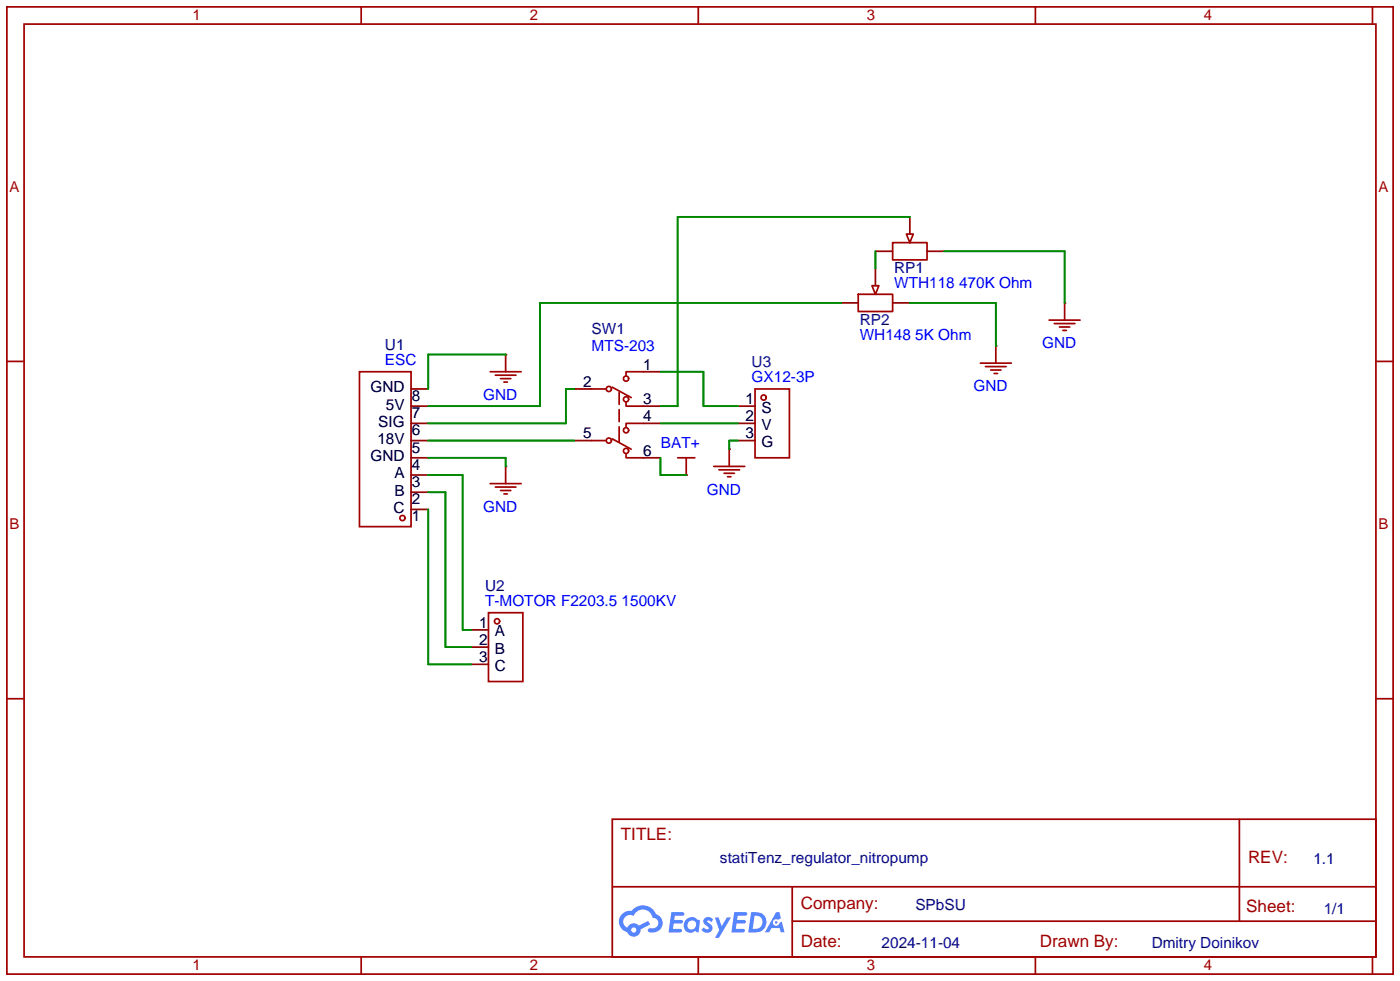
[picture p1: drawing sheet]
<svg xmlns="http://www.w3.org/2000/svg" width="207mm" height="145mm" viewBox="0 0 207 145" stroke-linecap="round" stroke-linejoin="round" font-family="sans-serif">
<g fill="none" stroke="#a10000" stroke-width=".25">
<path d="M1 1h204.7v142.8h-204.7zM3.6 3.6h199.6v137.6h-199.6zM53.3 1v2.6M103.1 1v2.6M152.9 1v2.6M202.7 1v2.6M1 53.3h2.6M203.2 53.3h2.5M1 103.1h2.6M203.2 103.1h2.5M90.4 120.9h112.8v20.3h-112.8zM90.4 130.9h112.7"/>
<path d="M117 136h86.1M117 130.9v10.1M183 120.9v15.1M53.3 141.2v2.6M103.1 141.2v2.6M152.9 141.2v2.6M202.7 141.2v2.6"/>
</g>
<g fill="#5487ff">
<path d="M104.1 135.5l.5-.2 .4 .1 .3 .3-.3 .4a.33 .33 0 0 0-.2-.3 .33 .33 0 0 0-.4 .2 1.75 1.75 0 0 1 .8 1 .89 .89 0 0 1-.7 .7 .89 .89 0 0 1-.9-.5l.3-.3 .5 .3 .3-.2-.1-.1a1.03 1.03 0 0 1-.6-1.3z"/>
<path d="M105.6 135.4h.5l.5 1.3 .8-1.3h.6l-1.8 3h-.6l.6-1.1z"/>
<path d="M99.2 134.6h.8a1.1 1.1 0 0 1 1 .1 .26 .26 0 0 1-.2 .4h-1.1l-.1 .7h1l.3 .2a.33 .33 0 0 1-.5 .3h-.9l-.1 .8h.9a.3 .3 0 0 1 .3 0 .3 .3 0 0 1 .1 .4l-.2 .1h-1.8z"/>
<path d="M108.4 134.6h.9a1.11 1.11 0 0 1 1 .2 .26 .26 0 0 1-.2 .3h-1.2v.7h1l.3 .2a.33 .33 0 0 1-.5 .3h-.9l-.1 .8h.9a.3 .3 0 0 1 .3 0 .3 .3 0 0 1 .1 .4l-.3 .1h-1.7z"/>
<path d="M114.6 134.6h.5l.2 .9-.4 .2a.5 .5 0 0 0-.7 .2 .5 .5 0 0 0 .3 .7 .5 .5 0 0 0 .6-.4l.4-.2 .4 1.6h-.6l-.2-.6h-1.2l-.3 .6h-.6z"/>
<path d="M110.9 134.6l-.4 3a3.1 3.1 0 0 0 2.1-.3 1.5 1.5 0 0 0 .5-1.8 1.5 1.5 0 0 0-1.7-.9zM111.4 135.1a1 1 0 0 1 1.2 1.1 1 1 0 0 1-1.2 .9h-.2z"/>
<path d="M101.4 135.6a1.07 1.07 0 0 0-.3 1.6 1.07 1.07 0 0 0 1.5 .2l.6 .2 .2-1.6-.1-.2-.3-.1a1.02 1.02 0 0 0-1.6-.1zM101.7 136.1a.65 .65 0 0 1 1.1 0 .65 .65 0 0 1-.4 1 .63 .63 0 0 1-.8-.2 .63 .63 0 0 1 .1-.8z"/>
<path d="M91.9 134.9a1.58 1.58 0 0 0 .7 2.7 1.01 1.01 0 0 0 1.2 .6 1.01 1.01 0 0 0 .8-1l1.4-.8-.3-.5-1.3 .7a1.03 1.03 0 0 0-1.8 .3 1 1 0 0 1-.4-1.4 1 1 0 0 1 1.4-.3 1.46 1.46 0 0 1 1.5-1 1.46 1.46 0 0 1 1.3 1.3 .77 .77 0 0 1 .8 .7 .77 .77 0 0 1-.7 .8h-.4a.31 .31 0 0 0-.4 .3 .31 .31 0 0 0 .3 .3 1.43 1.43 0 0 0 1.8-.9 1.43 1.43 0 0 0-.9-1.8 2.09 2.09 0 0 0-3.6-.5h-.3a1.66 1.66 0 0 0-1.1 .5zM93.2 137.3a.4 .4 0 0 1 .8 0 .4 .4 0 0 1-.8 0z"/>
<circle cx="114.6" cy="136.1" r=".19"/>
</g>
<g fill="none" stroke="#a10000" stroke-width=".25">
<path d="M131.8 35.8h5.1v2.6h-5.1zM133.9 34.5h1l-.5 1.3zM53.1 54.9h7.6v22.8h-7.6zM72.4 54.9h4.6M73.2 55.4h3M73.9 55.9h1.5M74.4 56.4h.5M74.7 52.3v2.6M87.4 57.4h2M90.4 57.2l2.8 1.5M91.4 57.9v1.8M92.5 59.4v.5h2.5"/>
<path d="M95 54.9h-2.5v.5M111.5 57.4h5.1v10.2h-5.1zM126.7 43.4h5.1v2.6h-5.1zM128.8 42.2h1l-.5 1.2zM144.8 53.6h4.6M145.5 54.1h3.1M146.3 54.6h1.5M146.8 55.1h.5M147.1 51.1v2.5M154.9 47.2h4.6M155.7 47.8h3M156.5 48.3h1.5"/>
<path d="M157 48.8h.5M157.2 44.7v2.5M72.4 71.4h4.6M73.2 71.9h3M73.9 72.4h1.5M74.4 72.9h.5M74.7 68.8v2.6M87.4 65h2M90.4 64.8l2.8 1.5M91.4 60.5v1.7M91.4 63v2.3M92.5 67.1v.5h2.5"/>
<path d="M95 62.5h-2.5v.5M100.1 67.6h2.5M101.3 67.6v2.5M105.4 68.8h4.6M106.2 69.3h3M106.9 69.9h1.6M107.4 70.4h.5M107.7 66.3v2.5M72.1 90.4h5.1v10.2h-5.1z"/>
<circle cx="89.9" cy="57.4" r=".38"/>
<circle cx="92.5" cy="58.9" r=".38"/>
<circle cx="92.5" cy="55.9" r=".38"/>
<circle cx="112.8" cy="58.7" r=".38"/>
<circle cx="59.4" cy="76.5" r=".38"/>
<circle cx="89.9" cy="65" r=".38"/>
<circle cx="92.5" cy="66.5" r=".38"/>
<circle cx="92.5" cy="63.5" r=".38"/>
<circle cx="73.4" cy="91.7" r=".38"/>
</g>
<g fill="none" stroke="#870000" stroke-width=".25">
<path d="M129.3 37.1h2.5M129.3 39.6v2.6M134.4 32v2.5M136.9 37.1h2.5M60.7 59.9h2.5M60.7 57.4h2.5M74.7 52.3h.1M84.8 57.4h2.6M95 59.9h2.5M95 54.9h2.5M109 59.9h2.5M124.2 44.7h2.5"/>
<path d="M131.8 44.7h2.6M147.1 51.1h.1M157.2 44.7h.1M60.7 75.2h2.5M60.7 72.6h2.5M60.7 70.1h2.5M60.7 67.6h2.5M60.7 65h2.5M60.7 62.5h2.5M74.7 68.8h.1M84.8 65h2.6M95 67.6h2.5"/>
<path d="M95 62.5h2.5M101.3 70.1h.1M107.7 66.3h.1M109 65h2.5M109 62.5h2.5M69.6 93h2.5M69.6 95.5h2.5M69.6 98h2.5"/>
</g>
<g fill="none" stroke="#008700" stroke-width=".25">
<path d="M129.3 37.1v2.5M134.4 32h-34.3v27.9h-2.6M139.4 37.1h17.8v7.6M74.7 52.3h-11.5v5.1M84.8 57.4h-1.2v5.1h-20.4M97.5 54.9h6.4v5h5.1M124.2 44.7h-44.4v15.2h-16.6M134.4 44.7h12.7v6.4M63.2 75.2v22.8h6.4M63.2 70.1h5.1v22.9h1.3M63.2 65h21.6M63.2 67.6h11.5v1.2"/>
<path d="M63.2 72.6h2.6v22.9h3.8M97.5 62.5h11.5M97.5 67.6v2.5h3.8M109 65h-1.3v1.3"/>
</g>
<g font-size="2.5" fill="#a00000">
<text x="91.7" y="124">TITLE:</text>
<text x="184.3" y="127.4">REV:</text>
<text x="118.3" y="134.2">Company:</text>
<text x="184.1" y="134.7">Sheet:</text>
<text x="118.3" y="139.7">Date:</text>
<text x="153.6" y="139.8">Drawn By:</text>
</g>
<g font-size="2.3" fill="#000080">
<text x="132.1" y="40.3">RP1</text>
<text x="127" y="48">RP2</text>
<text x="56.9" y="51.6">U1</text>
<text x="87.4" y="49.2">SW1</text>
<text x="111" y="54.1">U3</text>
<text x="71.6" y="87.2">U2</text>
<text x="106.3" y="127.4">statiTenz_regulator_nitropump</text>
<text x="194" y="127.5">1.1</text>
<text x="135.2" y="134.4">SPbSU</text>
<text x="195.5" y="134.9">1/1</text>
<text x="130.2" y="140">2024-11-04</text>
<text x="170.1" y="139.9">Dmitry Doinikov</text>
</g>
<g font-size="2.3" fill="#00f">
<text x="132.1" y="42.5">WTH118 470K Ohm</text>
<text x="56.9" y="53.9">ESC</text>
<text x="87.4" y="51.8">MTS-203</text>
<text x="127" y="50.2">WH148 5K Ohm</text>
<text x="153.9" y="51.4">GND</text>
<text x="71.4" y="59">GND</text>
<text x="111" y="56.4">GX12-3P</text>
<text x="143.8" y="57.7">GND</text>
<text x="97.6" y="66.1">BAT+</text>
<text x="71.4" y="75.5">GND</text>
<text x="104.4" y="73">GND</text>
<text x="71.6" y="89.4">T-MOTOR F2203.5 1500KV</text>
</g>
<g font-size="2.3">
<text x="54.7" y="57.9">GND</text>
<text x="60.8" y="59.2">8</text>
<text x="86.1" y="57.1">2</text>
<text x="95" y="54.6">1</text>
<text x="95" y="59.6">3</text>
<text x="110.1" y="59.6">1</text>
<text x="55.7" y="65.5">18V</text>
<text x="55.9" y="63">SIG</text>
<text x="57" y="60.4">5V</text>
<text x="60.8" y="64.2">6</text>
<text x="60.8" y="61.7">7</text>
<text x="86.1" y="64.7">5</text>
<text x="95" y="62.2">4</text>
<text x="110.1" y="62.2">2</text>
<text x="110.1" y="64.7">3</text>
<text x="112.4" y="60.9">S</text>
<text x="112.4" y="63.4">V</text>
<text x="112.4" y="66">G</text>
<text x="54.7" y="68.1">GND</text>
<text x="58.3" y="70.6">A</text>
<text x="60.8" y="71.9">3</text>
<text x="60.8" y="69.3">4</text>
<text x="60.8" y="66.8">5</text>
<text x="95" y="67.3">6</text>
<text x="58.1" y="75.7">C</text>
<text x="58.3" y="73.1">B</text>
<text x="60.8" y="76.9">1</text>
<text x="60.8" y="74.4">2</text>
<text x="70.7" y="92.7">1</text>
<text x="70.7" y="95.2">2</text>
<text x="73.1" y="93.9">A</text>
<text x="70.7" y="97.7">3</text>
<text x="73.1" y="96.5">B</text>
<text x="73.1" y="99">C</text>
</g>
<g font-size="2.2" fill="#a00000">
<text x="28.4" y="3">1</text>
<text x="78.2" y="3">2</text>
<text x="128" y="3">3</text>
<text x="177.8" y="3">4</text>
<text x="1.4" y="28.3">A</text>
<text x="203.6" y="28.3">A</text>
<text x="1.4" y="78">B</text>
<text x="203.6" y="78">B</text>
<text x="28.4" y="143.2">1</text>
<text x="78.2" y="143.2">2</text>
<text x="128" y="143.2">3</text>
<text x="177.8" y="143.2">4</text>
</g>
</svg>
